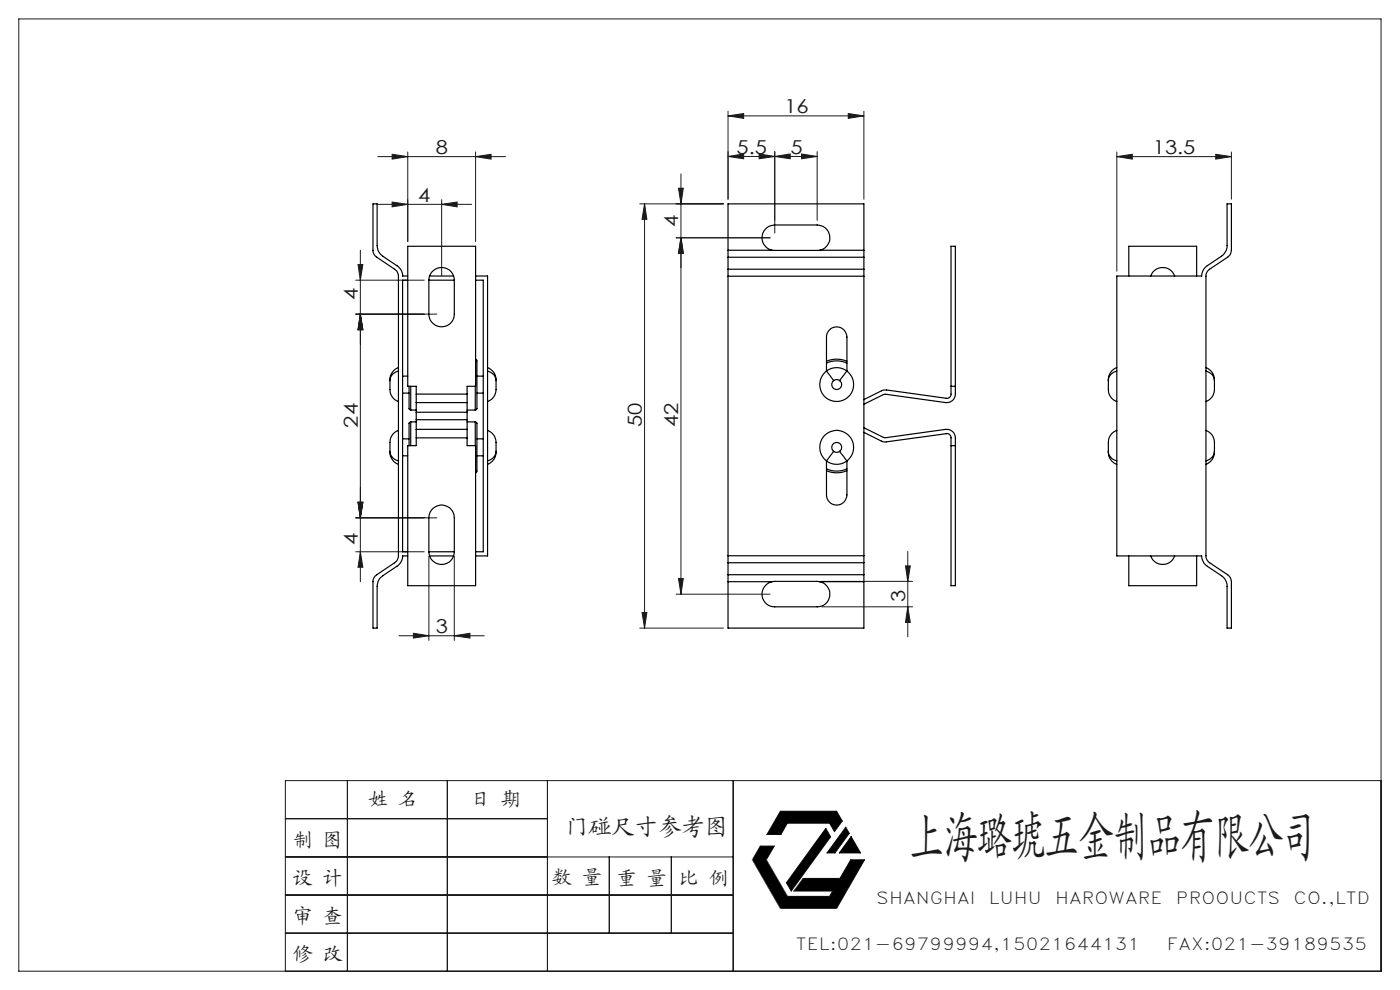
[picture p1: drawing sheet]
<svg xmlns="http://www.w3.org/2000/svg" width="297mm" height="210mm" viewBox="0 0 297 210" stroke-linecap="round" stroke-linejoin="round" font-family="sans-serif">
<g fill="none" stroke="#191924" stroke-width=".21">
<path d="M4 4h289v202h-289zM80.2 33.2h27M83.2 32.7l3.3 .5-3.3 .6zM86.5 32.2v19.1M100.9 33.2l3.3-.5v1.1zM100.9 32.2v19.1M143.9 39.9h1.1l-.5 3.3zM144.5 36.9v89.1M154.4 33.2l3.4-.5v1zM154.4 33.2h19M154.4 24.6l3.4-.5v1zM154.4 23.6v18.7"/>
<path d="M154.4 24.6h28.9M161 32.7l3.4 .5-3.4 .5zM164.4 32.2v17.3M164.4 33.2l3.2-.5v1zM170 32.7l3.4 .5-3.4 .5zM173.4 32.2v14.5M180 24.1l3.3 .5-3.3 .5zM183.3 23.6v18.7M236.9 33.2l3.3-.5v1.1zM236.9 33.2h24.3M236.9 32.2v25.3M257.9 32.7l3.3 .5-3.3 .6z"/>
<path d="M261.2 32.2v10.1M75.5 59.4h14.5M76 56.1h1l-.6 3.3zM76.4 53.1v70.3M80.2 43.3h19.8M83.2 42.9l3.3 .4-3.3 .6zM93.7 43.3l3.3-.4v1zM93.7 42.4v16M135.7 43.2h17.8M136.7 43.2v90M136.7 43.2l.5 3.3h-1zM143.4 50.4h20"/>
<path d="M144.5 50.4l.5 3.4h-1.1zM75.5 66.6h17.2M76.4 66.6l.6 3.3h-1zM75.5 109.8h17.2M75.5 117h14.5M76 106.5h1l-.6 3.3zM76.4 117l.6 3.3h-1zM91 118v17.8M96.4 118v17.8M192.6 117v18.1M84.6 134.9h18.1M87.7 134.3l3.3 .6-3.3 .5z"/>
<path d="M96.4 134.9l3.3-.6v1.1zM135.7 133.2h17.8M136.2 129.9h1l-.5 3.3zM143.4 126h20M143.9 122.7h1.1l-.5 3.3zM174.3 123.3h19.3M174.3 128.7h19.3M192.1 120h1l-.5 3.3zM192.6 128.7l.5 3.3h-1zM60.5 173.7h55.6M73.7 165.6v40.4M94.9 165.6v40.4"/>
<path d="M116.1 165.6v40.4M155.5 165.6v40.4M161.3 179.5h3l-1.7 2.9 4.4 7.7h9l.6-1.1h-8.2l2-2.7h7.8l2.3-3.9h2.9l-5.9 10.3h-11.9l-6-10.3zM165.6 172.1h11.9l1.2 2.1-1.7 2.2-1-1.8h-9l-1.3 2.4h-3zM175.2 175.7l1 1.8-8.3 11.5-1.1-1.8zM179.4 175.5l.8 1.3-3.1 4.1h-1.7zM180.6 177.4l2 3.5h-4.6l2.6-3.5M293 165.6h-232.5v40.4M60.5 189.9h95M60.5 197.9h95M60.5 181.8h95M129.3 181.8v16.1"/>
<path d="M142.4 181.8v16.1"/>
</g>
<path d="M161.3 179.5h3M159.6 182.3v.1M159.6 182.4h3l4.4 7.7h-.1l-1.3 2.6zM170.4 186.3l-2 2.7h8.2l1.6-2.7M176 190.1l1.5 2.6" fill="none" stroke="#808080" stroke-width=".21"/>
<path d="M165.6 172.1l-2.9 4.9h3l1.3-2.4h9l1 1.8 1.7-2.2-1.2-2.1zM175.2 175.7l-8.4 11.5 1.1 1.8 8.3-11.5zM179.4 175.5l-4 5.4h1.7l3.1-4.1zM180.6 177.4l-2.6 3.5h4.6zM161.3 179.5l-1.7 2.9h3l1.7-2.9zM170.4 186.3l-2 2.7h8.2l1.6-2.7zM159.6 182.4l6 10.3 1.3-2.6h.1l-4.4-7.7zM166.9 190.1l-1.3 2.6h11.9l-1.5-2.6zM180.5 182.4l-4.5 7.7 1.5 2.6 5.9-10.3z" fill-rule="evenodd" fill="#000"/>
<g fill="#191924">
<path d="M100.9 33.2l3.3-.5v1.1zM83.2 32.7l3.3 .5-3.3 .6z"/>
<path d="M236.9 33.2l3.3-.5v1.1zM257.9 32.7l3.3 .5-3.3 .6z"/>
<path d="M83.2 42.9l3.3 .4-3.3 .6zM93.7 43.3l3.3-.4v1z"/>
<path d="M87.7 134.3l3.3 .6-3.3 .5zM96.4 134.9l3.3-.6v1.1z"/>
<path d="M154.4 33.2l3.4-.5v1zM161 32.7l3.4 .5-3.4 .5z"/>
<path d="M180 24.1l3.3 .5-3.3 .5zM154.4 24.6l3.4-.5v1z"/>
<path d="M170 32.7l3.4 .5-3.4 .5zM164.4 33.2l3.2-.5v1z"/>
<path d="M136.2 129.9h1l-.5 3.3zM136.7 43.2l.5 3.3h-1zM144.5 50.4l.5 3.4h-1.1zM143.9 39.9h1.1l-.5 3.3z"/>
<path d="M76.4 66.6l.6 3.3h-1zM76 106.5h1l-.6 3.3zM76 56.1h1l-.6 3.3zM76.4 66.6l.6 3.3h-1zM76 106.5h1l-.6 3.3zM76.4 117l.6 3.3h-1z"/>
<path d="M144.5 50.4l.5 3.4h-1.1zM143.9 122.7h1.1l-.5 3.3z"/>
<path d="M192.1 120h1l-.5 3.3zM192.6 128.7l.5 3.3h-1z"/>
</g>
<g fill="none" stroke="#000" stroke-width=".25">
<path d="M86.5 58.6h-1.1a2.51 2.51 0 0 0-1.2-2.2l-3-2a2.75 2.75 0 0 1-1.2-2.3v-8.9h-.9v9.9a1.72 1.72 0 0 0 .8 1.5l3.8 2.5a1.72 1.72 0 0 1 .8 1.5v59.3a1.72 1.72 0 0 1-.8 1.5l-3.8 2.5a1.72 1.72 0 0 0-.8 1.5v9.8h.9v-8.8a2.63 2.63 0 0 1 1.2-2.3l3-2a2.62 2.62 0 0 0 1.2-2.2h1.1M86.5 59.4h-1.1v57.6h1.1M91 59.4a2.7 2.7 0 0 1 2.7-2.7 2.7 2.7 0 0 1 2.7 2.7M91 59.4v7.2a2.7 2.7 0 0 0 2.7 2.7 2.7 2.7 0 0 0 2.7-2.7v-7.2M91 59.4h5.4M91.2 58.6h5M100.9 59.4h1.6v57.6h-1.6M100.9 58.6h2.5v59.3h-2.5M154.4 53.1v1.5M154.4 57.1v1.5M154.4 53.1v-9.9h28.9v9.9M154.4 54.6v2.5"/>
<path d="M154.4 58.6v59.3M154.4 53.1h9.4M154.4 54.6h28.9M154.4 57.1h28.9M154.4 58.6h28.9M163.8 53.1a2.71 2.71 0 0 1-2.1-3 2.71 2.71 0 0 1 2.7-2.4h9a2.71 2.71 0 0 1 2.6 2.5 2.71 2.71 0 0 1-2.1 2.9M163.8 53.1h10.1M173.9 53.1h9.4M183.3 53.1v1.5M183.3 57.1v1.5M183.3 54.6v2.5M183.3 58.6v59.3"/>
<path d="M236.9 58.6h18a2.73 2.73 0 0 1 1.2-2.2l3-2a2.75 2.75 0 0 0 1.2-2.3v-8.9h.9v9.9a1.72 1.72 0 0 1-.8 1.5l-3.8 2.5a1.81 1.81 0 0 0-.8 1.5v59.3a1.81 1.81 0 0 0 .8 1.5l3.8 2.5a1.72 1.72 0 0 1 .8 1.5v9.8h-.9v-8.8a2.63 2.63 0 0 0-1.2-2.3l-3-2a2.88 2.88 0 0 1-1.2-2.2h-18zM239.5 58.6v-6.4h14.4v6.4M244.1 58.6a2.69 2.69 0 0 1 2.6-1.9 2.69 2.69 0 0 1 2.5 1.9M84.5 78a2.72 2.72 0 0 0-1.8 2.7M84.5 78.7a2.21 2.21 0 0 0-1.8 2M85.4 79.8h1.1M100.9 76.2l.3 .3v10.2l-.4 .3M101.2 79.8h1.3M103.4 78a2.72 2.72 0 0 1 1.8 2.7M103.4 78.7a2.21 2.21 0 0 1 1.8 2M175.3 78.7a3.6 3.6 0 0 0-.5 5.3 3.6 3.6 0 0 0 5.4 0 3.6 3.6 0 0 0-.5-5.3M175.3 78.7l1.5 2"/>
<path d="M175.3 78.7a3.6 3.6 0 0 1 4.4 0M175.3 78.7v-7.2a2.17 2.17 0 0 1 2.2-2.2 2.17 2.17 0 0 1 2.2 2.2v7.2M175.3 76.6a5.6 5.6 0 0 1 4.4 0M175.3 77a5 5 0 0 1 4.4 0M179.7 78.7l-1.6 2M236.9 78a2.72 2.72 0 0 0-1.8 2.7M236.9 78.7a2.21 2.21 0 0 0-1.8 2M255.8 78a2.72 2.72 0 0 1 1.8 2.7M255.8 78.7a2.21 2.21 0 0 1 1.8 2M82.7 80.7v1.7a2.65 2.65 0 0 0 1.8 2.8M82.7 95.7a2.64 2.64 0 0 0 1.8 2.8M82.7 95.7a2.3 2.3 0 0 0 1.8 2.1"/>
<path d="M84.5 91.3a3.4 3.4 0 0 0-1.8 3.7v.7M85.4 96.7h1.1M85.4 93.1h1.4M85.4 83.4h1.4M86.8 81.9v4.8l.3 .3M87.1 89.5l-.3 .2v4.8M87.1 89.5v5M87.1 81.9v5.1M87.1 89.5h1.2M87.1 87h1.2M88.3 91.1v1.8M88.3 83.6v1.8"/>
<path d="M88.3 87.4v1.6M88.3 92.9v1.6h-1.8v29.7h14.4v-29.7h-1.8v-1.6M88.3 83.6v-1.7h-1.8v-29.7h14.4v29.7h-1.8v1.7M88.3 91.1h10.8M88.3 85.4h10.8M88.3 92.9h10.8M88.3 85.4v2M88.3 89v2.1M88.3 83.6h10.8M88.3 89h10.8M88.3 87.4h10.8M99.1 91.1v1.8"/>
<path d="M99.1 83.6v1.8M99.1 87.4v1.6M99.1 89.5h1.7M99.1 87h1.7M99.1 85.4v2M99.1 89v2.1M100.8 89.5l.4 .3v10.2l-.3 .3M100.8 89.5v5M100.8 81.9v5.1M101.2 96.7h1.3M101.2 93.1h1.3M101.2 83.4h1.3"/>
<path d="M103.4 91.3a3.4 3.4 0 0 1 1.8 3.7v.7M105.2 80.7v1.7a2.81 2.81 0 0 1-1.8 2.8M105.2 95.7a2.8 2.8 0 0 1-1.8 2.8M105.2 95.7a2.3 2.3 0 0 1-1.8 2.1M175.3 97.8a3.6 3.6 0 0 1-.5-5.3 3.6 3.6 0 0 1 5.4 0 3.6 3.6 0 0 1-.5 5.3M175.3 97.8a3.6 3.6 0 0 0 4.4 0M175.3 97.8v7.2a2.17 2.17 0 0 0 2.2 2.1 2.17 2.17 0 0 0 2.2-2.1v-7.2M175.3 99.9a5.6 5.6 0 0 0 4.4 0M175.3 99.4a5 5 0 0 0 4.4 0M176.8 80.7a1.05 1.05 0 0 0-.1 1.6 1.05 1.05 0 0 0 1.6 0 1.05 1.05 0 0 0-.2-1.6M176.8 95.7a1.05 1.05 0 0 1-.1-1.5 1.05 1.05 0 0 1 1.6 0 1.05 1.05 0 0 1-.2 1.5M176.8 95.7l-1.5 2.1"/>
<path d="M176.8 95.7a1.06 1.06 0 0 0 1.3 0M176.8 80.7a1.06 1.06 0 0 1 1.3 0M178.1 95.7l1.6 2.1M183.3 90.7l4.3 2.1 13-1.7a1.82 1.82 0 0 1 2.1 1.8v31.3h-.9v-31.3a.87 .87 0 0 0-1.1-.9l-13.1 1.8-.6-.2-3.7-1.9M183.3 84.8l3.7-1.9 .6-.2 13.1 1.8a.87 .87 0 0 0 1.1-.9v-31.4h.9v31.4a1.82 1.82 0 0 1-2.1 1.8l-12.8-1.8-4.5 2.2M201.8 94.5h.9M201.8 81.9h.9M235.1 80.7v1.7a2.65 2.65 0 0 0 1.8 2.8M235.1 95.7a2.64 2.64 0 0 0 1.8 2.8M235.1 95.7a2.3 2.3 0 0 0 1.8 2.1M236.9 91.3a3.4 3.4 0 0 0-1.8 3.7v.7M255.8 91.3a3.4 3.4 0 0 1 1.8 3.7v.7"/>
<path d="M257.6 80.7v1.7a2.81 2.81 0 0 1-1.8 2.8M257.6 95.7a2.8 2.8 0 0 1-1.8 2.8M257.6 95.7a2.3 2.3 0 0 1-1.8 2.1M91 117v-7.2a2.7 2.7 0 0 1 2.7-2.7 2.7 2.7 0 0 1 2.7 2.7v7.2M91 117a2.7 2.7 0 0 0 2.7 2.7 2.7 2.7 0 0 0 2.7-2.7M91 117h5.4M91.2 117.9h5M154.4 117.9v1.5M154.4 119.4v2.5M154.4 119.4h28.9M154.4 117.9h28.9M183.3 117.9v1.5"/>
<path d="M183.3 119.4v2.5M239.5 117.9v6.3h14.4v-6.3M244.1 117.9a2.69 2.69 0 0 0 2.6 1.8 2.69 2.69 0 0 0 2.5-1.8M154.4 121.9v1.5M154.4 123.4h9.4M154.4 123.4v9.8h28.9v-9.8M154.4 121.9h28.9M163.8 123.4a2.69 2.69 0 0 0-2.1 2.9 2.69 2.69 0 0 0 2.7 2.4h9a2.69 2.69 0 0 0 2.6-2.4 2.69 2.69 0 0 0-2.1-2.9M163.8 123.4h10.1M173.9 123.4h9.4M183.3 121.9v1.5"/>
</g>
<text font-size="11.6" fill="#191924" x="193.1" y="181.5">上海璐琥五金制品有限公司</text>
<text font-size="4.9" fill="#191924" x="119.9" y="177.2">门碰尺寸参考图</text>
<g font-size="4.2" fill="#191924">
<text x="78.2" y="171">姓 名</text>
<text x="99.9" y="171">日 期</text>
<text x="62.2" y="179.7">制 图</text>
<text x="62.2" y="187.8">设 计</text>
<text x="117.2" y="187.5">数 量</text>
<text x="130.9" y="187.8">重 量</text>
<text x="144" y="187.8">比 例</text>
<text x="62.2" y="195.8">审 查</text>
<text x="62.2" y="203.9">修 改</text>
</g>
<g font-size="4.1" fill="#191924">
<text x="166.4" y="24">16</text>
<text x="92.4" y="32.6">8</text>
<text x="156.3" y="32.6">5.5</text>
<text x="167.7" y="32.6">5</text>
<text x="244.6" y="32.6">13.5</text>
<text x="88.7" y="42.8">4</text>
<text x="143.9" y="48.1" transform="rotate(-90 143.9 48.1)">4</text>
<text x="75.9" y="63.7" transform="rotate(-90 75.9 63.7)">4</text>
<text x="75.9" y="90.7" transform="rotate(-90 75.9 90.7)">24</text>
<text x="136.2" y="90.6" transform="rotate(-90 136.2 90.6)">50</text>
<text x="143.9" y="90.6" transform="rotate(-90 143.9 90.6)">42</text>
<text x="75.9" y="115.6" transform="rotate(-90 75.9 115.6)">4</text>
<text x="192" y="127.7" transform="rotate(-90 192 127.7)">3</text>
<text x="92.4" y="134.3">3</text>
</g>
<g font-size="3.5" fill="#191924">
<text x="185.9" y="191.7">SHANGHAI</text>
<text x="209.8" y="191.7">LUHU</text>
<text x="223.8" y="191.7">HAROWARE</text>
<text x="249.5" y="191.7">PROOUCTS</text>
<text x="274.4" y="191.7">CO.,LTD</text>
<text x="168.9" y="201.5">TEL:021-69799994,15021644131</text>
<text x="247.6" y="201.5">FAX:021-39189535</text>
</g>
</svg>
